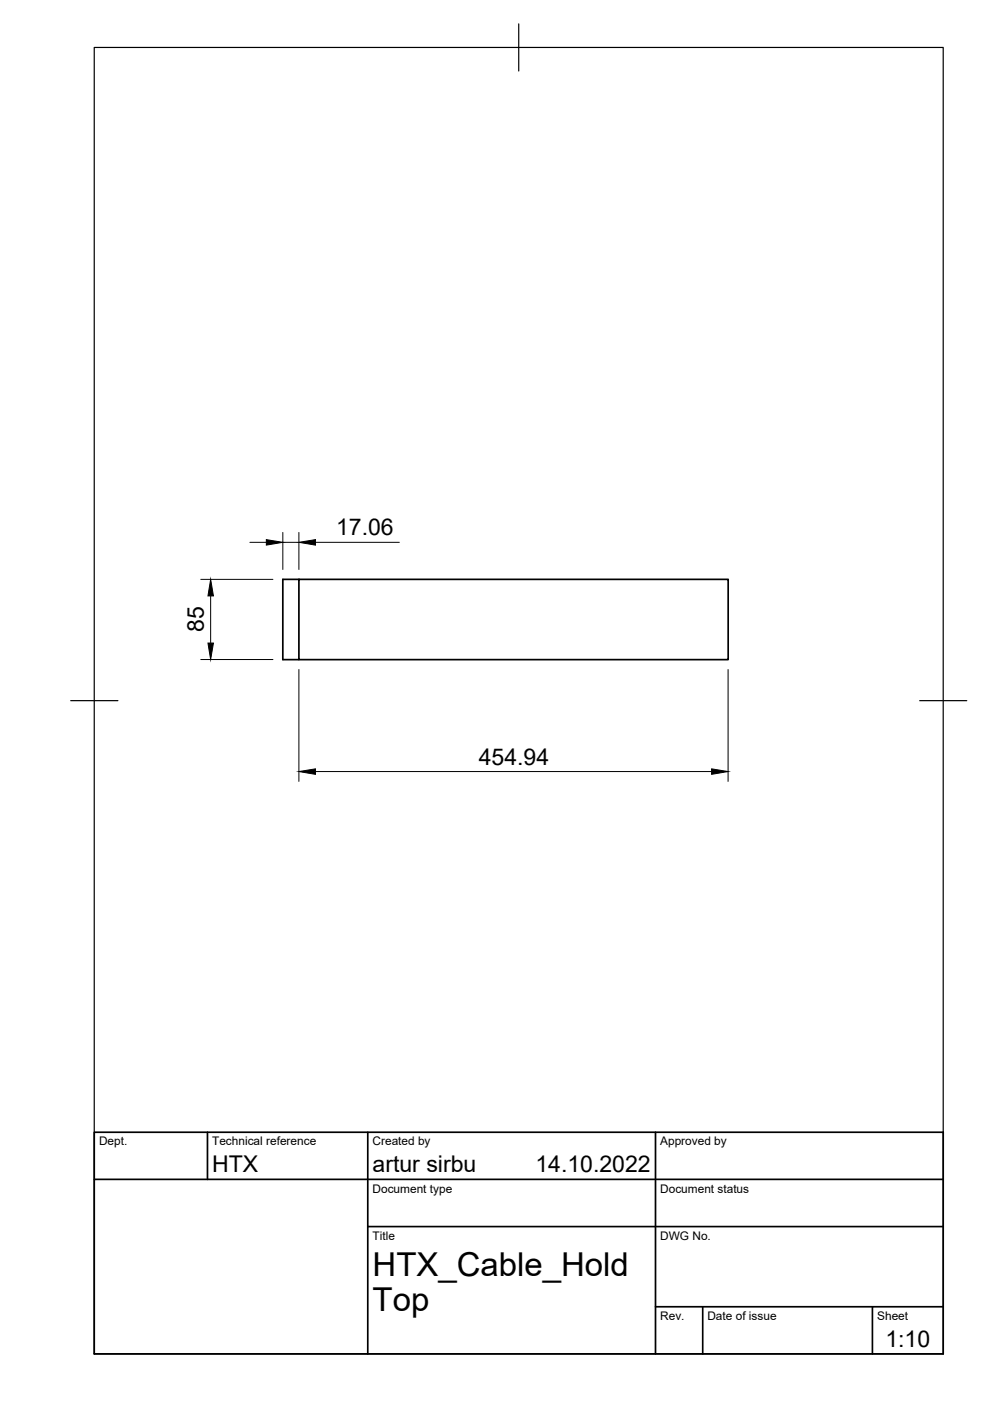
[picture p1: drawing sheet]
<svg xmlns="http://www.w3.org/2000/svg" width="210mm" height="297mm" viewBox="0 0 210 297" stroke-linecap="round" stroke-linejoin="round" font-family="sans-serif">
<!-- layer: Visible -->
<path d="M63.4 122.8v17.1h91v-17.1h-94.4v17.1h3.4" fill="none" stroke="#000" stroke-width=".36"/>
<!-- layer: Border -->
<path d="M20 10.1h180v276.9h-180zM110 5.1v10M15 148.6h10M195 148.6h10" fill="none" stroke="#000" stroke-width=".25"/>
<!-- layer: TitleBlock -->
<path d="M20 240.1h180v46.9h-180zM20 250h180M44 240.1v9.9M78 240.1v46.9M139 240.1v46.9M78 260.1h122M139 277.1h61M149 277.1v9.9M185 277.1v9.9" fill="none" stroke="#000" stroke-width=".36"/>
<!-- layer: Dimensions -->
<path d="M53 115h3.5M60 112.9v7.8M60 115h3.4M63.4 112.9v7.8M66.9 115h17.8M42.6 139.8h15.3M42.6 122.8h15.3M44.7 126.4v9.9M63.4 142v23.7M154.4 142v23.7M66.9 163.6h84" fill="none" stroke="#000" stroke-width=".21"/>
<path d="M56.5 114.4l3.5 .6-3.5 .6zM63.4 115l3.5-.6v1.2zM44.1 136.3h1.2l-.6 3.5zM44.7 122.8l.6 3.6h-1.2zM63.4 163.6l3.5-.6v1.2zM150.9 163l3.5 .6-3.5 .6z" fill="#000" stroke="#000" stroke-width=".21"/>
<g font-size="7">
<text x="79" y="270.6">HTX_Cable_Hold</text>
<text x="79" y="278.1">Top</text>
</g>
<g font-size="4.9">
<text x="71.2" y="113.5">17.06</text>
<text x="43.2" y="134.1" transform="rotate(-90 43.2 134.1)">85</text>
<text x="101.5" y="162.1">454.94</text>
<text x="45" y="248.5">HTX</text>
<text x="79" y="248.5">artur sirbu</text>
<text x="113.5" y="248.5">14.10.2022</text>
<text x="187.7" y="285.7">1:10</text>
</g>
<g font-size="2.5">
<text x="21" y="242.9">Dept.</text>
<text x="45" y="242.9">Technical reference</text>
<text x="79" y="242.9">Created by</text>
<text x="140" y="242.9">Approved by</text>
<text x="79" y="252.8">Document type</text>
<text x="140" y="252.8">Document status</text>
<text x="79" y="262.9">Title</text>
<text x="140" y="262.9">DWG No.</text>
<text x="140" y="279.9">Rev.</text>
<text x="150" y="279.9">Date of issue</text>
<text x="186" y="279.9">Sheet</text>
</g>
</svg>
